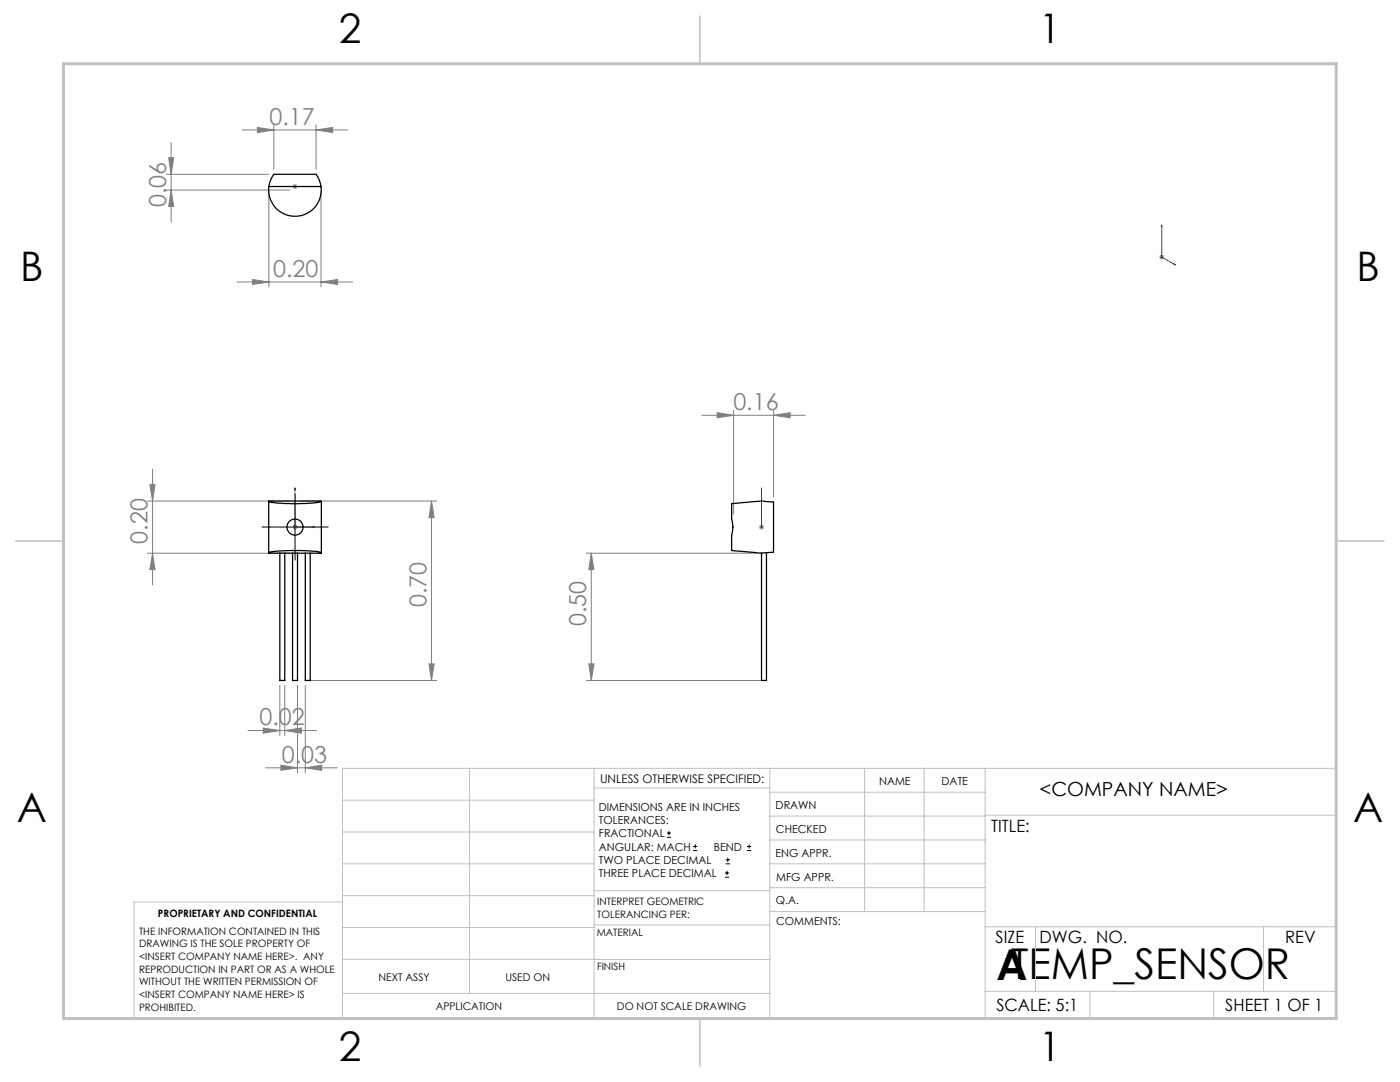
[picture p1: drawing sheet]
<svg xmlns="http://www.w3.org/2000/svg" width="279mm" height="216mm" viewBox="0 0 279 216" stroke-linecap="round" stroke-linejoin="round" font-family="sans-serif">
<g fill="none" stroke="#000" stroke-width=".2">
<path d="M53.9 105.2h10M58.9 100.2v10M133.1 167.1h.8M133.1 166.2h.8M133.5 165.8v.9M138.3 169.7h.8M138.3 168.9h.8M138.7 168.5v.8M144.7 175h.8M144.7 174.2h.8M144.8 172.4h.9M144.8 171.6h.9"/>
<path d="M145.1 173.8v.8M145.2 171.1v.9M149.1 169.7h.8M149.1 168.9h.8M149.5 168.5v.8"/>
</g>
<g fill="none" stroke="#00f" stroke-width=".2">
<path d="M58.8 37.2h.2zM58.9 37.2h.1M58.9 37.2h3.9M62.8 37.2h-.4h.4M231.8 44.9l.1 .4-.1-.1zM231.8 44.9v6.4l2.8 1.6M234.3 52.6l.3 .3-.3-.1zM58.9 97.4l.1 .4h-.2zM58.9 97.4v7.8h3.9M152 97.4v.4v-.4M152 97.4v7.8M62.4 105.1l.4 .1-.4 .1z"/>
<path d="M152 105.1v.2zM152 105.2h.1"/>
</g>
<g fill="none" stroke="#808080" stroke-width=".2">
<path d="M33.2 34.8h20.5M33.2 37.9h24.7M33.7 31.5h1l-.6 3.3zM34.1 28.4v15.9M34.1 37.9l.6 3.3h-1zM48.3 25.9h21.1M51.4 25.4l3.2 .5-3.2 .6zM53.7 38.2v19.1M54.6 24.9v8.9M58.4 37.2h1M58.5 36.9l.7 .7M58.9 36.7v1"/>
<path d="M59.2 36.9l-.7 .7M63.1 25.9l3.3-.5v1.1zM63.1 24.9v8.9M64.1 38.2v19.1M47.3 56.3h23.1M50.4 55.8l3.3 .5-3.3 .5zM64.1 56.3l3.3-.5v1zM231.4 51.3h.9M231.5 50.9l.7 .7M231.8 50.8v1M232.2 50.9l-.7 .7M29.4 100h28.5"/>
<path d="M29.9 96.7h1l-.5 3.3zM30.4 93.6v23.1M59.9 100h27.2M86.1 100v35.8M86.1 100l.5 3.3h-1zM140.1 82.9h20.6M143.1 82.3l3.3 .6-3.3 .5zM146.4 81.9v20.7M154.4 82.9l3.3-.6v1.1zM154.4 81.9v17.3M29.4 110.4h28.5M30.4 110.4l.5 3.3h-1z"/>
<path d="M58.4 105.2h1M58.5 104.8l.7 .7M58.9 104.7v1M59.2 104.8l-.7 .7M117 110.4h34M118 110.4l.5 3.3h-1zM118 110.4v25.4M151.4 105.2h1.1M151.6 104.8l.7 .7M152 104.7v1M152.3 104.8l-.7 .7M55.8 136.8v10"/>
<path d="M56.8 136.8v10M59.4 136.8v17.4M60.9 136.8v17.4M61.9 135.8h25.2M85.6 132.5h1l-.5 3.3zM117 135.8h35M117.5 132.5h1l-.5 3.3zM49.5 145.8h13.7M52.5 145.3l3.3 .5-3.3 .5zM53 153.2h14.3M56.1 152.7l3.3 .5-3.3 .5zM56.8 145.8l3.3-.5v1z"/>
<path d="M60.9 153.2l3.3-.5v1z"/>
</g>
<path d="M53.9 105.2h-1.6M58.9 100.2v-1.6M58.9 110.2v1.6M63.9 105.2h1.6" fill="none" stroke="#000" stroke-width=".2" stroke-dasharray="15.2 1.3 1.3 1.3"/>
<g fill="none" stroke="#c0c0c0" stroke-width=".2">
<path d="M68.3 159.7h50.3M93.7 153.3v44.9M118.6 153.3v49.9M118.6 157.2h35M153.6 153.3v49.9M153.6 158.1h43M172.5 153.3v28.6M184.4 153.3v28.6M196.6 153.3v49.9M68.3 180h-41.6v23.2h240v-49.9h-198.4v49.9M68.3 166h50.3M68.3 178.7h50.3"/>
<path d="M68.3 172.4h50.3M118.6 177.7h35M153.6 162.8h43M153.6 177.1h43M153.6 172.4h43M153.6 167.6h43M196.6 162.7h70.1M68.3 198.2h85.3M68.3 191.4l85.3 .1M68.3 185.1h50.3M118.6 184.6h35M153.6 181.9h43"/>
<path d="M196.6 184.9h70.1M196.6 197.8h70.1M206.7 184.9v12.9M217.5 197.8v5.4M242.2 197.8v5.4M252.2 184.9v12.9"/>
</g>
<path d="M139.7 3.2v9.5M3.1 107.9h9.6M266.7 107.9h9.5M139.7 203.2v9.6" fill="none" stroke="#c0c0c0" stroke-width=".3"/>
<path d="M12.7 12.7h254v190.5h-254z" fill="none" stroke="#c0c0c0" stroke-width=".6"/>
<g fill="#00f">
<path d="M234.3 52.6l.3 .3-.3-.1zM231.8 44.9l.1 .4-.1-.1zM62.4 105.1l.4 .1-.4 .1zM58.9 97.4l.1 .4h-.2z"/>
<path d="M152 105.1v.2zM152 97.4v.4z"/>
<path d="M62.4 37.2h.4zM58.8 37.2h.2z"/>
</g>
<g fill="#808080">
<path d="M56.8 145.8l3.3-.5v1zM52.5 145.3l3.3 .5-3.3 .5zM154.4 82.9l3.3-.6v1.1zM143.1 82.3l3.3 .6-3.3 .5z"/>
<path d="M56.1 152.7l3.3 .5-3.3 .5zM60.9 153.2l3.3-.5v1zM51.4 25.4l3.2 .5-3.2 .6zM63.1 25.9l3.3-.5v1.1z"/>
<path d="M50.4 55.8l3.3 .5-3.3 .5zM64.1 56.3l3.3-.5v1z"/>
<path d="M29.9 96.7h1l-.5 3.3zM30.4 110.4l.5 3.3h-1zM86.1 100l.5 3.3h-1zM85.6 132.5h1l-.5 3.3zM33.7 31.5h1l-.6 3.3zM34.1 37.9l.6 3.3h-1zM118 110.4l.5 3.3h-1zM117.5 132.5h1l-.5 3.3z"/>
</g>
<g fill="none" stroke="#000" stroke-width=".25">
<path d="M53.7 37.2l.2-1 .7-1.4h8.5l.7 1.4 .3 1M53.7 37.2a5.2 5.2 0 0 0 5.2 5.9 5.2 5.2 0 0 0 5.2-5.9M53.7 37.2h10.4M53.6 100h10.5a12.4 12.4 0 0 1-4.8 .5h-.4a14.7 14.7 0 0 1-5.3-.5zM53.6 100v10.3M53.7 110.2l2.2-.3h3.9a11 11 0 0 1 4.3 .4l-10.4 .1zM55.8 110.4v25.4h1v-25.4M58.4 110.4v25.4h1v-25.4M60.9 110.4v25.4h1v-25.4M64.1 100v10.3M146 100.5l1.5-.1a29.2 29.2 0 0 1 6.9-.2v10h-.4a21.7 21.7 0 0 1-5.8-.2l-2.2-.1v-3.1a5.3 5.3 0 0 0 0-3.2zM153 110.3v25.5h-1v-25.4"/>
<circle cx="58.9" cy="105.2" r="1.61"/>
</g>
<text font-size="8.5" x="198.9" y="195.5">ATEMP_SENSOR</text>
<g font-size="8.1">
<text x="67.6" y="8.5">2</text>
<text x="207.3" y="8.5">1</text>
<text x="4" y="56.2">B</text>
<text x="270.7" y="56.2">B</text>
<text x="3.3" y="164.1">A</text>
<text x="270" y="164.1">A</text>
<text x="67.6" y="211.7">2</text>
<text x="207.3" y="211.7">1</text>
</g>
<g font-size="4.7" fill="#808080">
<text x="53.8" y="24.9">0.17</text>
<text x="33.2" y="41.4" transform="rotate(-90 33.2 41.4)">0.06</text>
<text x="54.5" y="55.2">0.20</text>
<text x="146.4" y="81.8">0.16</text>
<text x="29.4" y="108.5" transform="rotate(-90 29.4 108.5)">0.20</text>
<text x="85.1" y="121.2" transform="rotate(-90 85.1 121.2)">0.70</text>
<text x="117" y="124.9" transform="rotate(-90 117 124.9)">0.50</text>
<text x="51.8" y="144.7">0.02</text>
<text x="56.3" y="152.2">0.03</text>
</g>
<text font-size="3.9" x="207.5" y="158.8">&lt;COMPANY NAME&gt;</text>
<g font-size="3.4">
<text x="197.8" y="166">TITLE:</text>
<text x="198.7" y="188.1">SIZE</text>
<text x="207.5" y="188.1">DWG. NO.</text>
<text x="256.5" y="188.2">REV</text>
<text x="198.8" y="201.7">SCALE: 5:1</text>
<text x="244.5" y="201.7">SHEET 1 OF 1</text>
</g>
<text font-size="2.4" x="119.8" y="156.2">UNLESS OTHERWISE SPECIFIED:</text>
<g font-size="2.2">
<text x="119.5" y="161.8">DIMENSIONS ARE IN INCHES</text>
<text x="154.8" y="161.4">DRAWN</text>
<text x="175.4" y="156.6">NAME</text>
<text x="187.9" y="156.7">DATE</text>
<text x="119.5" y="164.4">TOLERANCES:</text>
<text x="119.5" y="167.1">FRACTIONAL</text>
<text x="154.9" y="166.3">CHECKED</text>
<text x="119.5" y="169.7">ANGULAR: MACH</text>
<text x="119.5" y="172.4">TWO PLACE DECIMAL</text>
<text x="142.5" y="169.7">BEND</text>
<text x="154.8" y="170.9">ENG APPR.</text>
<text x="119.5" y="175">THREE PLACE DECIMAL</text>
<text x="154.9" y="175.7">MFG APPR.</text>
<text x="154.9" y="180.4">Q.A.</text>
<text x="154.9" y="184.6">COMMENTS:</text>
</g>
<g font-size="2.1">
<text x="75.5" y="195.7">NEXT ASSY</text>
<text x="100.9" y="195.7">USED ON</text>
<text x="86.9" y="201.5">APPLICATION</text>
<text x="123.1" y="201.6">DO NOT SCALE DRAWING</text>
</g>
<g font-size="2">
<text x="31.5" y="182.9">PROPRIETARY AND CONFIDENTIAL</text>
<text x="119.2" y="180.6">INTERPRET GEOMETRIC</text>
<text x="119.2" y="183.1">TOLERANCING PER:</text>
<text x="27.8" y="186.5">THE INFORMATION CONTAINED IN THIS</text>
<text x="27.8" y="189">DRAWING IS THE SOLE PROPERTY OF</text>
<text x="27.8" y="191.6">&lt;INSERT COMPANY NAME HERE&gt;. ANY</text>
<text x="119.1" y="186.7">MATERIAL</text>
<text x="27.8" y="194.1">REPRODUCTION IN PART OR AS A WHOLE</text>
<text x="27.8" y="196.6">WITHOUT THE WRITTEN PERMISSION OF</text>
<text x="119.1" y="193.5">FINISH</text>
<text x="27.8" y="199.1">&lt;INSERT COMPANY NAME HERE&gt; IS</text>
<text x="27.8" y="201.7">PROHIBITED.</text>
</g>
</svg>
